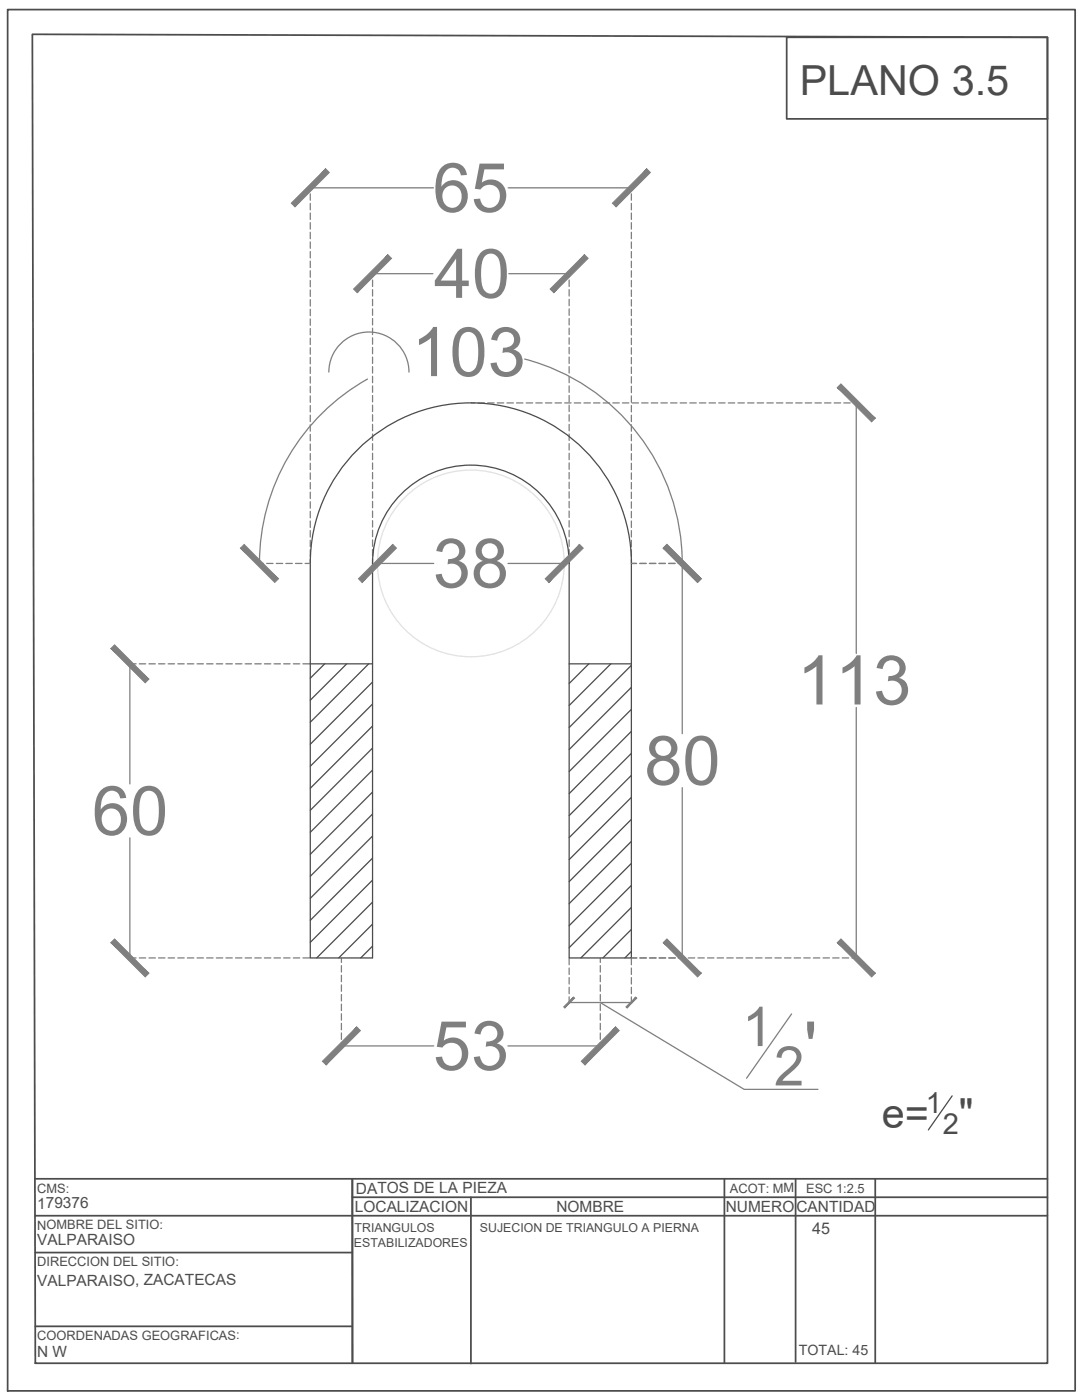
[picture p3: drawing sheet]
<svg xmlns="http://www.w3.org/2000/svg" width="216mm" height="279mm" viewBox="0 0 216 279" stroke-linecap="round" stroke-linejoin="round" font-family="sans-serif">
<!-- layer: Nuevo -->
<g fill="none" stroke="#4c4c4c" stroke-width=".25">
<path d="M70.6 90.6a32 32 0 0 1 35.1-8 32 32 0 0 1 20.3 29.8v78.8h-12.4v-78.8a19.6 19.6 0 0 0-19.6-19.6 19.6 19.6 0 0 0-19.7 19.6v78.8h-12.4v-78.8a31.9 31.9 0 0 1 8.7-21.8zM61.9 132.5h12.4M64.8 132.5l-2.9 2.9M69.2 132.5l-7.3 7.2M73.6 132.5l-11.7 11.6M74.3 136.1l-12.4 12.4M113.6 132.5h12.4M117.5 132.5l-3.9 3.9M121.9 132.5l-8.3 8.3M126 132.8l-12.4 12.4M126 137.2l-12.4 12.4M74.3 140.5l-12.4 12.4"/>
<path d="M74.3 144.9l-12.4 12.4M74.3 149.3l-12.4 12.4M74.3 153.7l-12.4 12.4M74.3 158.1l-12.4 12.4M126 141.6l-12.4 12.4M126 146l-12.4 12.4M126 150.3l-12.4 12.5M126 154.7l-12.4 12.5M126 159.1l-12.4 12.5M74.3 162.5l-12.4 12.4M74.3 166.9l-12.4 12.4M74.3 171.2l-12.4 12.5"/>
<path d="M74.3 175.6l-12.4 12.5M126 163.5l-12.4 12.4M126 167.9l-12.4 12.4M126 172.3l-12.4 12.4M126 176.7l-12.4 12.4M74.3 180l-11.1 11.2M74.3 184.4l-6.7 6.8M74.3 188.8l-2.3 2.4M126 181.1l-10.1 10.1M126 185.5l-5.7 5.7M126 189.9l-1.3 1.3"/>
</g>
<!-- layer: Cotas -->
<g fill="none" stroke="#7f7f7f" stroke-width=".25">
<path d="M61.9 37.3v.7M61.9 38.7v1.3M61.9 37.5h24.6M101.4 37.5h24.6M126 37.3v.7M126 38.7v1.3M61.9 40.6v1.3M61.9 42.5v1.3M61.9 44.4v1.3M61.9 46.4v1.2M61.9 48.3v1.3M61.9 50.2v1.3"/>
<path d="M61.9 52.1v1.3M61.9 54v1.3M61.9 56v1.2M61.9 57.9v1.3M61.9 59.8v1.3M74.3 54.5v.7M74.3 55.9v1.3M74.3 57.8v1.3M74.3 59.7v1.3M74.3 54.6h12.1M101.5 54.6h12.1M113.6 54.5v.7"/>
<path d="M113.6 55.9v1.3M113.6 57.8v1.3M113.6 59.7v1.3M126 40.6v1.3M126 42.5v1.3M126 44.4v1.3M126 46.4v1.2M126 48.3v1.3M126 50.2v1.3M126 52.1v1.3M126 54v1.3M126 56v1.2"/>
<path d="M126 57.9v1.3M126 59.8v1.3M61.9 61.7v1.3M61.9 63.6v1.3M61.9 65.6v1.2M61.9 67.5v1.3M61.9 69.4v1.3M61.9 71.3v1.3M61.9 73.2v1.3M61.9 75.2v1.3M61.9 77.1v1.3M61.9 79v1.3"/>
<path d="M65.6 74.3a8 8 0 0 1 8-8 8 8 0 0 1 8 8M73.3 75.7a42.2 42.2 0 0 0-21.5 36.7M74.3 61.6v1.3M74.3 63.6v1.3M74.3 65.5v1.3M74.3 67.4v1.3M74.3 69.3v1.3M74.3 71.3v1.2M74.3 73.2v1.3M74.3 75.1v1.3M74.3 77v1.3M74.3 78.9v1.3"/>
<path d="M104.7 71.7a42.2 42.2 0 0 1 31.4 40.7v34M113.6 61.6v1.3M113.6 63.6v1.3M113.6 65.5v1.3M113.6 67.4v1.3M113.6 69.3v1.3M113.6 71.3v1.2M113.6 73.2v1.3M113.6 75.1v1.3M113.6 77v1.3M113.6 78.9v1.3M126 61.7v1.3"/>
<path d="M126 63.6v1.3M126 65.6v1.2M126 67.5v1.3M126 69.4v1.3M126 71.3v1.3M126 73.2v1.3M126 75.2v1.3M126 77.1v1.3M126 79v1.3M61.9 80.9v1.3M61.9 82.9v1.2M61.9 84.8v1.3"/>
<path d="M61.9 86.7v1.3M61.9 88.6v1.3M61.9 90.5v1.3M61.9 92.5v1.2M61.9 94.4v1.3M61.9 96.3v1.3M61.9 98.2v1.3M74.3 80.9v1.2M74.3 82.8v1.3M74.3 84.7v1.3M74.3 86.6v1.3M74.3 88.5v1.3"/>
<path d="M74.3 90.5v1.2M74.3 92.4v1.3M74.3 94.3v1.3M74.3 96.2v1.3M74.3 98.1v1.3M94 80.4h.8M95.4 80.4h1.3M97.3 80.4h1.3M99.2 80.4h1.3M101.2 80.4h1.2M103.1 80.4h1.3M105 80.4h1.3"/>
<path d="M106.9 80.4h1.3M108.8 80.4h1.3M110.8 80.4h1.2M112.7 80.4h1.3M113.6 80.9v1.2M113.6 82.8v1.3M113.6 84.7v1.3M113.6 86.6v1.3M113.6 88.5v1.3M113.6 90.5v1.2M113.6 92.4v1.3M113.6 94.3v1.3"/>
<path d="M113.6 96.2v1.3M113.6 98.1v1.3M114.6 80.4h1.3M116.5 80.4h1.3M118.4 80.4h1.3M120.4 80.4h1.2M122.3 80.4h1.3M124.2 80.4h1.3M126 80.9v1.3M126 82.9v1.2M126 84.8v1.3M126 86.7v1.3"/>
<path d="M126 88.6v1.3M126 90.5v1.3M126 92.5v1.2M126 94.4v1.3M126 96.3v1.3M126 98.2v1.3M126.1 80.4h1.3M128 80.4h1.3M130 80.4h1.2M131.9 80.4h1.3M133.8 80.4h1.3M135.7 80.4h1.3"/>
<path d="M137.6 80.4h1.3M139.6 80.4h1.2M141.5 80.4h1.3M143.4 80.4h1.3M145.3 80.4h1.3M147.2 80.4h1.3M149.2 80.4h1.3M151.1 80.4h1.3M153 80.4h1.3M154.9 80.4h1.3M156.9 80.4h1.2M158.8 80.4h1.3"/>
<path d="M160.7 80.4h1.3M162.6 80.4h1.3M164.5 80.4h1.3M166.5 80.4h1.2M168.4 80.4h1.3M170.3 80.4h.7M170.9 80.4v50M51.6 112.4h1M53.2 112.4h1.3M55.1 112.4h1.3M57 112.4h1.3M59 112.4h1.3"/>
<path d="M60.9 112.4h.9M61.9 100.1v1.3M61.9 102.1v1.2M61.9 104v1.3M61.9 105.9v1.3M61.9 107.8v1.3M61.9 109.7v1.3M61.9 111.7v.7M74.3 100.1v1.2M74.3 102v1.3M74.3 103.9v1.3M74.3 105.8v1.3"/>
<path d="M74.3 107.7v1.3M74.3 109.7v1.2M74.3 111.6v.8M75.3 112.3v.1M75.3 112.4h11.3M101.4 112.4h11.2M112.6 112.3v.1M113.6 100.1v1.2M113.6 102v1.3M113.6 103.9v1.3M113.6 105.8v1.3M113.6 107.7v1.3"/>
<path d="M113.6 109.7v1.2M113.6 111.6v.8M126 100.1v1.3M126 102.1v1.2M126 104v1.3M126 105.9v1.3M126 107.8v1.3M126 109.7v1.3M126 111.7v.7M126 112.4h1M127.7 112.4h1.2M129.6 112.4h1.3"/>
<path d="M131.5 112.4h1.3M133.4 112.4h1.3M135.3 112.4h1M25.7 132.5h1.5M25.9 132.5v23.9M27.8 132.5h1.3M29.7 132.5h1.3M31.6 132.5h1.3M33.5 132.5h1.3M35.5 132.5h1.3M37.4 132.5h1.3M39.3 132.5h1.3"/>
<path d="M41.2 132.5h1.3M43.2 132.5h1.2M45.1 132.5h1.3M47 132.5h1.3M48.9 132.5h1.3M50.8 132.5h1.3M52.8 132.5h1.2M54.7 132.5h1.3M56.6 132.5h1.3M58.5 132.5h1.3M60.4 132.5h1.4M136.1 157.2v34"/>
<path d="M170.9 141.2v50M25.9 167.2v24M25.7 191.2h1.5M27.8 191.2h1.3M29.7 191.2h1.3M31.6 191.2h1.3M33.5 191.2h1.3M35.5 191.2h1.3M37.4 191.2h1.3M39.3 191.2h1.3M41.2 191.2h1.3M43.2 191.2h1.2"/>
<path d="M45.1 191.2h1.3M47 191.2h1.3M48.9 191.2h1.3M50.8 191.2h1.3M52.8 191.2h1.2M54.7 191.2h1.3M56.6 191.2h1.3M58.5 191.2h1.3M60.4 191.2h1.4M68.1 191.2v.9M68.1 192.7v1.3M68.1 194.6v1.3"/>
<path d="M68.1 196.6v1.2M68.1 198.5v1.3M113.6 191.2v1.3M113.6 193.2v1.3M113.6 195.1v1.3M113.6 197v1.3M113.6 198.9v1.3M119.8 191.2v.9M119.8 192.7v1.3M119.8 194.6v1.3M119.8 196.6v1.2M119.8 198.5v1.3"/>
<path d="M126 191.2v1.3M126 193.2v1.3M126 195.1v1.3M126 197v1.3M126 198.9v1.3M126 191.2h1.1M127.7 191.2h1.3M129.6 191.2h1.3M131.5 191.2h1.4M133.4 191.2h1.4M135.3 191.2h1.4M137.3 191.2h1.3"/>
<path d="M139.3 191.2h1.2M141.2 191.2h1.3M143.1 191.2h1.3M145 191.2h1.3M146.9 191.2h1.3M148.9 191.2h1.2M150.8 191.2h1.3M152.7 191.2h1.3M154.6 191.2h1.3M156.5 191.2h1.3M158.5 191.2h1.2M160.4 191.2h1.3"/>
<path d="M162.3 191.2h1.3M164.2 191.2h1.3M166.1 191.2h1.3M168.1 191.2h1.2M170 191.2h1M68.1 200.4v1.3M68.1 202.3v1.3M68.1 204.2v1.3M68.1 206.2v1.2M68.1 208.1v.8M68.1 208.7h18.5M101.3 208.7h18.5"/>
<path d="M113.6 200.1h12.4M119.8 200.1l28.7 17.3h14.7M119.8 200.4v1.3M119.8 202.3v1.3M119.8 204.2v1.3M119.8 206.2v1.2M119.8 208.1v.8M157.9 202.4l-8.9 12.8"/>
</g>
<!-- layer: 0 -->
<g fill="#7f7f7f" stroke="#7f7f7f" stroke-width=".2">
<path d="M22.9 187.4l-.8 .7 7.6 6.1zM22.1 188.1l7.6 6.1-.7 .8z"/>
<path d="M22.1 129.4l6.9 6.9 .7-.8zM22.1 129.4l.8-.7 6.8 6.8z"/>
<path d="M71.2 204.9l-6.1 7.6 6.8-6.8zM71.2 204.9l-6.1 7.6-.8-.7z"/>
<path d="M116 211.8l.7 .7 6.1-7.6zM122.8 204.9l.8 .8-6.9 6.8z"/>
<path d="M77.4 50.8l-6.1 7.6 6.8-6.8zM77.4 50.8l-6.1 7.6-.8-.7z"/>
<path d="M109.8 57.7l.7 .7 6.1-7.6zM116.6 50.8l.7 .8-6.8 6.8z"/>
<path d="M65 33.7l-6.1 7.6 6.8-6.9zM65 33.7l-6.1 7.6-.8-.8z"/>
<path d="M122.2 40.5l.7 .8 6.2-7.6zM129.1 33.7l.7 .7-6.9 6.9z"/>
<path d="M167.1 77.3l6.8 6.9 .7-.7zM167.1 77.3l.7-.7 6.8 6.9z"/>
<path d="M167.8 187.4l-.7 .7 7.5 6.1zM167.1 188.1l7.5 6.1-.7 .8z"/>
<path d="M114.4 199l-1.7 2.2 1.9-2zM112.5 200.9l1.9-1.9-1.7 2.2z"/>
<path d="M124.9 200.9l.2 .3 1.8-2.2zM126.9 199l.2 .2-2 2z"/>
<path d="M78.4 108.7l-6.1 7.5 6.8-6.8zM78.4 108.7l-6.1 7.5-.8-.7z"/>
<path d="M108.8 115.5l.7 .7 6.1-7.5zM115.6 108.7l.8 .7-6.9 6.8z"/>
<path d="M132.3 109.4l7.6 6.1-6.8-6.8zM132.3 109.4l7.6 6.1-.7 .7z"/>
<path d="M48 109.4l7.6 6.1-6.9-6.8zM48 109.4l7.6 6.1-.8 .7z"/>
<path d="M132.3 109.4l6.9 6.8 .7-.7zM132.3 109.4l.8-.7 6.8 6.8z"/>
<path d="M133.1 187.4l-.8 .7 7.6 6.1zM132.3 188.1l7.6 6.1-.7 .8z"/>
</g>
<!-- layer: Layer1 -->
<g fill="none" stroke="#4c4c4c" stroke-width=".35">
<path d="M1.5 1.9h213v275.7h-213zM6.5 6.8l202.5 .6v264.7h-202zM157 7.4h52v16.3h-52zM7 235.3h202M70.3 235.3v36.8v-36.8M70.3 238.9h138.7M94 238.9v33.2M144.5 235.3v36.8M158.7 235.3v36.5M174.6 235.3v36.8M7 250h63.3M7 242.6h202"/>
<path d="M7 264.7h63.3"/>
</g>
<!-- layer: 0 -->
<path d="M190 218.7l-4.8 6.8" fill="none" stroke="#4c4c4c" stroke-width=".25"/>
<!-- layer: Nuevo -->
<circle cx="94" cy="112.4" r="18.6" fill="none" stroke="#e1e1e1" stroke-width=".25"/>
<g font-size="13.7" fill="#7f7f7f">
<text x="86.4" y="42.3">65</text>
<text x="86.6" y="59.4">40</text>
<text x="82.1" y="75.1">103</text>
<text x="86.4" y="117.3">38</text>
<text x="159" y="140.6">113</text>
<text x="128.6" y="156.6">80</text>
<text x="18.4" y="166.6">60</text>
<text x="86.4" y="213.5">53</text>
<text x="160.5" y="213.7">'</text>
</g>
<g font-size="10.9" fill="#7f7f7f">
<text x="148.1" y="208.8">1</text>
<text x="154.4" y="216.6">2</text>
</g>
<g font-size="8.3" fill="#4c4c4c">
<text x="159.6" y="18.9">PLANO 3.5</text>
<text x="176" y="225.1">e=</text>
<text x="191.3" y="225.1">&quot;</text>
</g>
<g font-size="5.8" fill="#4c4c4c">
<text x="184.8" y="222.1">1</text>
<text x="188.1" y="226.3">2</text>
</g>
<text font-size="3.2" fill="#4c4c4c" x="162.1" y="246.3">45</text>
<g font-size="3.1" fill="#4c4c4c">
<text x="71" y="238.2">DATOS DE LA PIEZA</text>
<text x="7.4" y="241.2">179376</text>
<text x="70.8" y="241.9">LOCALIZACION</text>
<text x="111" y="241.9">NOMBRE</text>
<text x="144.8" y="241.9">NUMERO</text>
<text x="158.9" y="241.9">CANTIDAD</text>
<text x="7.4" y="248.5">VALPARAISO</text>
<text x="7.4" y="256.6">VALPARAISO, ZACATECAS</text>
<text x="7.4" y="270.9">N W</text>
</g>
<text font-size="2.8" fill="#4c4c4c" x="159.4" y="270.5">TOTAL: 45</text>
<g font-size="2.6" fill="#4c4c4c">
<text x="7.4" y="238">CMS:</text>
<text x="145.7" y="238">ACOT: MM</text>
<text x="160.8" y="238">ESC 1:2.5</text>
<text x="7.4" y="245.4">NOMBRE DEL SITIO:</text>
<text x="7.4" y="252.7">DIRECCION DEL SITIO:</text>
<text x="7.4" y="267.5">COORDENADAS GEOGRAFICAS:</text>
</g>
<g font-size="2.5" fill="#4c4c4c">
<text x="70.8" y="245.9">TRIANGULOS</text>
<text x="95.8" y="245.8">SUJECION DE TRIANGULO A PIERNA</text>
<text x="70.6" y="248.8">ESTABILIZADORES</text>
</g>
</svg>
